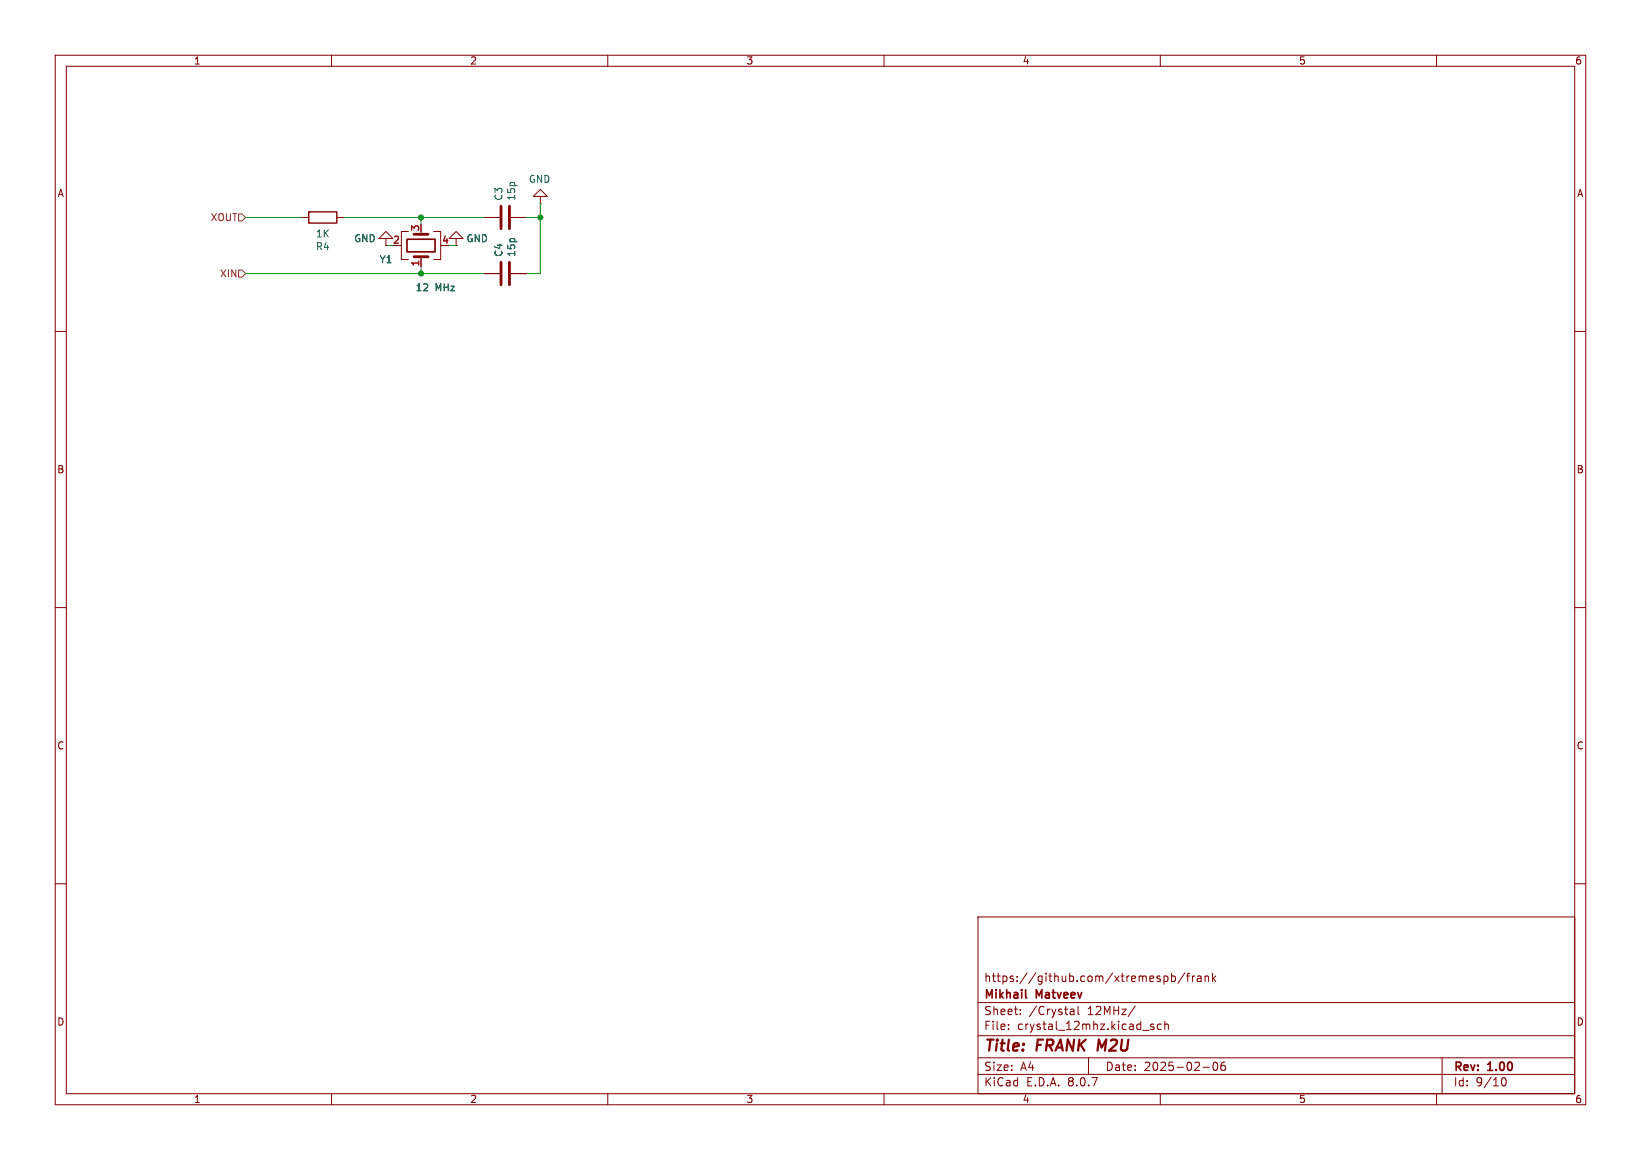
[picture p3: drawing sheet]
(kicad_sch
 (version 20231120)
 (generator "eeschema")
 (generator_version "8.0")
 (paper "A4")
 (title_block
  (title "FRANK M2U")
  (date "2025-02-06")
  (rev "1.00")
  (company "Mikhail Matveev")
  (comment 1 "https://github.com/xtremespb/frank"))
 (lib_symbols
  (symbol "Device:C"
   (pin_numbers hide)
   (pin_names
    (offset 0.254)) (exclude_from_sim no) (in_bom yes) (on_board yes)
   (property "Reference" "C" (at 0.635 2.54 0) (effects (font (size 1.27 1.27)) (justify left)))
   (property "Value" "C" (at 0.635 -2.54 0) (effects (font (size 1.27 1.27)) (justify left)))
   (property "Footprint" "" (at 0.9652 -3.81 0) (effects (font (size 1.27 1.27)) (hide yes)))
   (property "Datasheet" "~" (at 0 0 0) (effects (font (size 1.27 1.27)) (hide yes)))
   (property "Description" "Unpolarized capacitor" (at 0 0 0) (effects (font (size 1.27 1.27)) (hide yes)))
   (symbol "C_0_1"
    (polyline (pts (xy -2.032 -0.762) (xy 2.032 -0.762)) (stroke (width 0.508) (type default)) (fill (type none)))
    (polyline (pts (xy -2.032 0.762) (xy 2.032 0.762)) (stroke (width 0.508) (type default)) (fill (type none))))
   (symbol "C_1_1"
    (pin passive line (at 0 3.81 270) (length 2.794) (name "~" (effects (font (size 1.27 1.27)))) (number "1" (effects (font (size 1.27 1.27)))))
    (pin passive line (at 0 -3.81 90) (length 2.794) (name "~" (effects (font (size 1.27 1.27)))) (number "2" (effects (font (size 1.27 1.27)))))))
  (symbol "Device:Crystal_GND24"
   (pin_names
    (offset 1.016) hide) (exclude_from_sim no) (in_bom yes) (on_board yes)
   (property "Reference" "Y" (at 3.175 5.08 0) (effects (font (size 1.27 1.27)) (justify left)))
   (property "Value" "Crystal_GND24" (at 3.175 3.175 0) (effects (font (size 1.27 1.27)) (justify left)))
   (property "Footprint" "" (at 0 0 0) (effects (font (size 1.27 1.27)) (hide yes)))
   (property "Datasheet" "~" (at 0 0 0) (effects (font (size 1.27 1.27)) (hide yes)))
   (property "Description" "Four pin crystal, GND on pins 2 and 4" (at 0 0 0) (effects (font (size 1.27 1.27)) (hide yes)))
   (symbol "Crystal_GND24_0_1"
    (rectangle (start -1.143 2.54) (end 1.143 -2.54) (stroke (width 0.3048) (type default)) (fill (type none)))
    (polyline (pts (xy -2.54 0) (xy -2.032 0)) (stroke (width 0) (type default)) (fill (type none)))
    (polyline (pts (xy -2.032 -1.27) (xy -2.032 1.27)) (stroke (width 0.508) (type default)) (fill (type none)))
    (polyline (pts (xy 0 -3.81) (xy 0 -3.556)) (stroke (width 0) (type default)) (fill (type none)))
    (polyline (pts (xy 0 3.556) (xy 0 3.81)) (stroke (width 0) (type default)) (fill (type none)))
    (polyline (pts (xy 2.032 -1.27) (xy 2.032 1.27)) (stroke (width 0.508) (type default)) (fill (type none)))
    (polyline (pts (xy 2.032 0) (xy 2.54 0)) (stroke (width 0) (type default)) (fill (type none)))
    (polyline (pts (xy -2.54 -2.286) (xy -2.54 -3.556) (xy 2.54 -3.556) (xy 2.54 -2.286)) (stroke (width 0) (type default)) (fill (type none)))
    (polyline (pts (xy -2.54 2.286) (xy -2.54 3.556) (xy 2.54 3.556) (xy 2.54 2.286)) (stroke (width 0) (type default)) (fill (type none))))
   (symbol "Crystal_GND24_1_1"
    (pin passive line (at -3.81 0 0) (length 1.27) (name "1" (effects (font (size 1.27 1.27)))) (number "1" (effects (font (size 1.27 1.27)))))
    (pin passive line (at 0 5.08 270) (length 1.27) (name "2" (effects (font (size 1.27 1.27)))) (number "2" (effects (font (size 1.27 1.27)))))
    (pin passive line (at 3.81 0 180) (length 1.27) (name "3" (effects (font (size 1.27 1.27)))) (number "3" (effects (font (size 1.27 1.27)))))
    (pin passive line (at 0 -5.08 90) (length 1.27) (name "4" (effects (font (size 1.27 1.27)))) (number "4" (effects (font (size 1.27 1.27)))))))
  (symbol "Device:R"
   (pin_numbers hide)
   (pin_names
    (offset 0)) (exclude_from_sim no) (in_bom yes) (on_board yes)
   (property "Reference" "R" (at 2.032 0 90) (effects (font (size 1.27 1.27))))
   (property "Value" "R" (at 0 0 90) (effects (font (size 1.27 1.27))))
   (property "Footprint" "" (at -1.778 0 90) (effects (font (size 1.27 1.27)) (hide yes)))
   (property "Datasheet" "~" (at 0 0 0) (effects (font (size 1.27 1.27)) (hide yes)))
   (property "Description" "Resistor" (at 0 0 0) (effects (font (size 1.27 1.27)) (hide yes)))
   (symbol "R_0_1"
    (rectangle (start -1.016 -2.54) (end 1.016 2.54) (stroke (width 0.254) (type default)) (fill (type none))))
   (symbol "R_1_1"
    (pin passive line (at 0 3.81 270) (length 1.27) (name "~" (effects (font (size 1.27 1.27)))) (number "1" (effects (font (size 1.27 1.27)))))
    (pin passive line (at 0 -3.81 90) (length 1.27) (name "~" (effects (font (size 1.27 1.27)))) (number "2" (effects (font (size 1.27 1.27)))))))
  (symbol "GND_11"
   (power)
   (pin_numbers hide)
   (pin_names
    (offset 0) hide) (exclude_from_sim no) (in_bom yes) (on_board yes)
   (property "Reference" "#PWR" (at 0 -6.35 0) (effects (font (size 1.27 1.27)) (hide yes)))
   (property "Value" "GND" (at 0 -3.81 0) (effects (font (size 1.27 1.27))))
   (property "Footprint" "" (at 0 0 0) (effects (font (size 1.27 1.27)) (hide yes)))
   (property "Datasheet" "" (at 0 0 0) (effects (font (size 1.27 1.27)) (hide yes)))
   (property "Description" "Power symbol creates a global label with name \"GND\" , ground" (at 0 0 0) (effects (font (size 1.27 1.27)) (hide yes)))
   (symbol "GND_11_0_1"
    (polyline (pts (xy 0 0) (xy 0 -1.27) (xy 1.27 -1.27) (xy 0 -2.54) (xy -1.27 -1.27) (xy 0 -1.27)) (stroke (width 0) (type default)) (fill (type none))))
   (symbol "GND_11_1_1"
    (pin power_in line (at 0 0 270) (length 0) (name "~" (effects (font (size 1.27 1.27)))) (number "1" (effects (font (size 1.27 1.27)))))))
  (symbol "GND_12"
   (power)
   (pin_numbers hide)
   (pin_names
    (offset 0) hide) (exclude_from_sim no) (in_bom yes) (on_board yes)
   (property "Reference" "#PWR" (at 0 -6.35 0) (effects (font (size 1.27 1.27)) (hide yes)))
   (property "Value" "GND" (at 0 -3.81 0) (effects (font (size 1.27 1.27))))
   (property "Footprint" "" (at 0 0 0) (effects (font (size 1.27 1.27)) (hide yes)))
   (property "Datasheet" "" (at 0 0 0) (effects (font (size 1.27 1.27)) (hide yes)))
   (property "Description" "Power symbol creates a global label with name \"GND\" , ground" (at 0 0 0) (effects (font (size 1.27 1.27)) (hide yes)))
   (symbol "GND_12_0_1"
    (polyline (pts (xy 0 0) (xy 0 -1.27) (xy 1.27 -1.27) (xy 0 -2.54) (xy -1.27 -1.27) (xy 0 -1.27)) (stroke (width 0) (type default)) (fill (type none))))
   (symbol "GND_12_1_1"
    (pin power_in line (at 0 0 270) (length 0) (name "~" (effects (font (size 1.27 1.27)))) (number "1" (effects (font (size 1.27 1.27)))))))
  (symbol "power:GND"
   (power)
   (pin_numbers hide)
   (pin_names
    (offset 0) hide) (exclude_from_sim no) (in_bom yes) (on_board yes)
   (property "Reference" "#PWR" (at 0 -6.35 0) (effects (font (size 1.27 1.27)) (hide yes)))
   (property "Value" "GND" (at 0 -3.81 0) (effects (font (size 1.27 1.27))))
   (property "Footprint" "" (at 0 0 0) (effects (font (size 1.27 1.27)) (hide yes)))
   (property "Datasheet" "" (at 0 0 0) (effects (font (size 1.27 1.27)) (hide yes)))
   (property "Description" "Power symbol creates a global label with name \"GND\" , ground" (at 0 0 0) (effects (font (size 1.27 1.27)) (hide yes)))
   (symbol "GND_0_1"
    (polyline (pts (xy 0 0) (xy 0 -1.27) (xy 1.27 -1.27) (xy 0 -2.54) (xy -1.27 -1.27) (xy 0 -1.27)) (stroke (width 0) (type default)) (fill (type none))))
   (symbol "GND_1_1"
    (pin power_in line (at 0 0 270) (length 0) (name "~" (effects (font (size 1.27 1.27)))) (number "1" (effects (font (size 1.27 1.27))))))))
 (junction
  (at 97.79 39.37)
  (diameter 0)
  (color 0 0 0 0))
 (junction
  (at 76.2 39.37)
  (diameter 0)
  (color 0 0 0 0))
 (junction
  (at 76.2 49.53)
  (diameter 0)
  (color 0 0 0 0))
 (wire
  (pts (xy 95.25 49.53) (xy 97.79 49.53))
  (stroke (width 0) (type default)))
 (wire
  (pts (xy 76.2 49.53) (xy 44.45 49.53))
  (stroke (width 0) (type default)))
 (wire
  (pts (xy 71.12 44.45) (xy 69.85 44.45))
  (stroke (width 0) (type default)))
 (wire
  (pts (xy 95.25 39.37) (xy 97.79 39.37))
  (stroke (width 0) (type default)))
 (wire
  (pts (xy 76.2 48.26) (xy 76.2 49.53))
  (stroke (width 0) (type default)))
 (wire
  (pts (xy 97.79 49.53) (xy 97.79 39.37))
  (stroke (width 0) (type default)))
 (wire
  (pts (xy 54.61 39.37) (xy 44.45 39.37))
  (stroke (width 0) (type default)))
 (wire
  (pts (xy 97.79 39.37) (xy 97.79 36.83))
  (stroke (width 0) (type default)))
 (wire
  (pts (xy 76.2 40.64) (xy 76.2 39.37))
  (stroke (width 0) (type default)))
 (wire
  (pts (xy 82.55 44.45) (xy 81.28 44.45))
  (stroke (width 0) (type default)))
 (wire
  (pts (xy 76.2 39.37) (xy 62.23 39.37))
  (stroke (width 0) (type default)))
 (wire
  (pts (xy 87.63 39.37) (xy 76.2 39.37))
  (stroke (width 0) (type default)))
 (wire
  (pts (xy 87.63 49.53) (xy 76.2 49.53))
  (stroke (width 0) (type default)))
 (hierarchical_label "XIN"
  (shape input)
  (at 44.45 49.53 180)
  (fields_autoplaced yes)
  (effects (font (size 1.27 1.27)) (justify right)))
 (hierarchical_label "XOUT"
  (shape input)
  (at 44.45 39.37 180)
  (fields_autoplaced yes)
  (effects (font (size 1.27 1.27)) (justify right)))
 (symbol
  (lib_id "Device:Crystal_GND24")
  (at 76.2 44.45 90)
  (unit 1)
  (exclude_from_sim no)
  (in_bom yes)
  (on_board yes)
  (dnp no)
  (property "Reference" "Y1" (at 71.12 46.99 90) (effects (font (size 1.27 1.27)) (justify left)))
  (property "Value" "12 MHz" (at 82.55 52.07 90) (effects (font (size 1.27 1.27)) (justify left)))
  (property "Footprint" "FRANK:Crystal (3225)" (at 76.2 44.45 0) (effects (font (size 1.27 1.27)) (hide yes)))
  (property "Datasheet" "https://eu.mouser.com/datasheet/2/905/c_NX3225SA_e-1317523.pdf" (at 76.2 44.45 0) (effects (font (size 1.27 1.27)) (hide yes)))
  (property "Description" "ABM8-272-T3" (at 76.2 44.45 0) (effects (font (size 1.27 1.27)) (hide yes)))
  (property "AliExpress" "https://www.aliexpress.com/item/1005004661413307.html" (at 76.2 44.45 0) (effects (font (size 1.27 1.27)) (hide yes)))
  (property "Sim.Device" "" (at 76.2 44.45 0) (effects (font (size 1.27 1.27)) (hide yes)))
  (property "Sim.Pins" "" (at 76.2 44.45 0) (effects (font (size 1.27 1.27)) (hide yes)))
  (pin "1")
  (pin "2")
  (pin "3")
  (pin "4"))
 (symbol
  (lib_name "GND_12")
  (lib_id "power:GND")
  (at 82.55 44.45 180)
  (unit 1)
  (exclude_from_sim no)
  (in_bom yes)
  (on_board yes)
  (dnp no)
  (property "Reference" "#PWR022" (at 82.55 38.1 0) (effects (font (size 1.27 1.27)) (hide yes)))
  (property "Value" "GND" (at 86.36 43.18 0) (effects (font (size 1.27 1.27))))
  (property "Footprint" "" (at 82.55 44.45 0) (effects (font (size 1.27 1.27)) (hide yes)))
  (property "Datasheet" "" (at 82.55 44.45 0) (effects (font (size 1.27 1.27)) (hide yes)))
  (property "Description" "Power symbol creates a global label with name \"GND\" , ground" (at 82.55 44.45 0) (effects (font (size 1.27 1.27)) (hide yes)))
  (pin "1"))
 (symbol
  (lib_id "Device:R")
  (at 58.42 39.37 90)
  (unit 1)
  (exclude_from_sim no)
  (in_bom yes)
  (on_board yes)
  (dnp no)
  (property "Reference" "R4" (at 58.42 44.6278 90) (effects (font (size 1.27 1.27))))
  (property "Value" "1K" (at 58.42 42.3164 90) (effects (font (size 1.27 1.27))))
  (property "Footprint" "FRANK:Resistor (0805)" (at 58.42 41.148 90) (effects (font (size 1.27 1.27)) (hide yes)))
  (property "Datasheet" "https://www.vishay.com/docs/28952/mcs0402at-mct0603at-mcu0805at-mca1206at.pdf" (at 58.42 39.37 0) (effects (font (size 1.27 1.27)) (hide yes)))
  (property "Description" "" (at 58.42 39.37 0) (effects (font (size 1.27 1.27)) (hide yes)))
  (property "AliExpress" "https://www.aliexpress.com/item/1005005945735199.html" (at 58.42 39.37 0) (effects (font (size 1.27 1.27)) (hide yes)))
  (property "Sim.Device" "" (at 58.42 39.37 0) (effects (font (size 1.27 1.27)) (hide yes)))
  (property "Sim.Pins" "" (at 58.42 39.37 0) (effects (font (size 1.27 1.27)) (hide yes)))
  (pin "1")
  (pin "2"))
 (symbol
  (lib_name "GND_11")
  (lib_id "power:GND")
  (at 69.85 44.45 180)
  (unit 1)
  (exclude_from_sim no)
  (in_bom yes)
  (on_board yes)
  (dnp no)
  (property "Reference" "#PWR021" (at 69.85 38.1 0) (effects (font (size 1.27 1.27)) (hide yes)))
  (property "Value" "GND" (at 66.04 43.18 0) (effects (font (size 1.27 1.27))))
  (property "Footprint" "" (at 69.85 44.45 0) (effects (font (size 1.27 1.27)) (hide yes)))
  (property "Datasheet" "" (at 69.85 44.45 0) (effects (font (size 1.27 1.27)) (hide yes)))
  (property "Description" "Power symbol creates a global label with name \"GND\" , ground" (at 69.85 44.45 0) (effects (font (size 1.27 1.27)) (hide yes)))
  (pin "1"))
 (symbol
  (lib_id "Device:C")
  (at 91.44 39.37 90)
  (unit 1)
  (exclude_from_sim no)
  (in_bom yes)
  (on_board yes)
  (dnp no)
  (property "Reference" "C3" (at 90.2716 36.449 0) (effects (font (size 1.27 1.27)) (justify left)))
  (property "Value" "15p" (at 92.583 36.449 0) (effects (font (size 1.27 1.27)) (justify left)))
  (property "Footprint" "FRANK:Capacitor (0805)" (at 95.25 38.4048 0) (effects (font (size 1.27 1.27)) (hide yes)))
  (property "Datasheet" "https://www.vishay.com/docs/45199/vjcommercialseries.pdf" (at 91.44 39.37 0) (effects (font (size 1.27 1.27)) (hide yes)))
  (property "Description" "" (at 91.44 39.37 0) (effects (font (size 1.27 1.27)) (hide yes)))
  (property "AliExpress" "https://www.aliexpress.com/item/33008008276.html" (at 91.44 39.37 0) (effects (font (size 1.27 1.27)) (hide yes)))
  (property "Sim.Device" "" (at 91.44 39.37 0) (effects (font (size 1.27 1.27)) (hide yes)))
  (property "Sim.Pins" "" (at 91.44 39.37 0) (effects (font (size 1.27 1.27)) (hide yes)))
  (pin "1")
  (pin "2"))
 (symbol
  (lib_id "power:GND")
  (at 97.79 36.83 180)
  (unit 1)
  (exclude_from_sim no)
  (in_bom yes)
  (on_board yes)
  (dnp no)
  (property "Reference" "#PWR020" (at 97.79 30.48 0) (effects (font (size 1.27 1.27)) (hide yes)))
  (property "Value" "GND" (at 97.663 32.4358 0) (effects (font (size 1.27 1.27))))
  (property "Footprint" "" (at 97.79 36.83 0) (effects (font (size 1.27 1.27)) (hide yes)))
  (property "Datasheet" "" (at 97.79 36.83 0) (effects (font (size 1.27 1.27)) (hide yes)))
  (property "Description" "Power symbol creates a global label with name \"GND\" , ground" (at 97.79 36.83 0) (effects (font (size 1.27 1.27)) (hide yes)))
  (pin "1"))
 (symbol
  (lib_id "Device:C")
  (at 91.44 49.53 90)
  (unit 1)
  (exclude_from_sim no)
  (in_bom yes)
  (on_board yes)
  (dnp no)
  (property "Reference" "C4" (at 90.2716 46.609 0) (effects (font (size 1.27 1.27)) (justify left)))
  (property "Value" "15p" (at 92.583 46.609 0) (effects (font (size 1.27 1.27)) (justify left)))
  (property "Footprint" "FRANK:Capacitor (0805)" (at 95.25 48.5648 0) (effects (font (size 1.27 1.27)) (hide yes)))
  (property "Datasheet" "https://www.vishay.com/docs/45199/vjcommercialseries.pdf" (at 91.44 49.53 0) (effects (font (size 1.27 1.27)) (hide yes)))
  (property "Description" "" (at 91.44 49.53 0) (effects (font (size 1.27 1.27)) (hide yes)))
  (property "AliExpress" "https://www.aliexpress.com/item/33008008276.html" (at 91.44 49.53 0) (effects (font (size 1.27 1.27)) (hide yes)))
  (property "Sim.Device" "" (at 91.44 49.53 0) (effects (font (size 1.27 1.27)) (hide yes)))
  (property "Sim.Pins" "" (at 91.44 49.53 0) (effects (font (size 1.27 1.27)) (hide yes)))
  (pin "1")
  (pin "2")))
